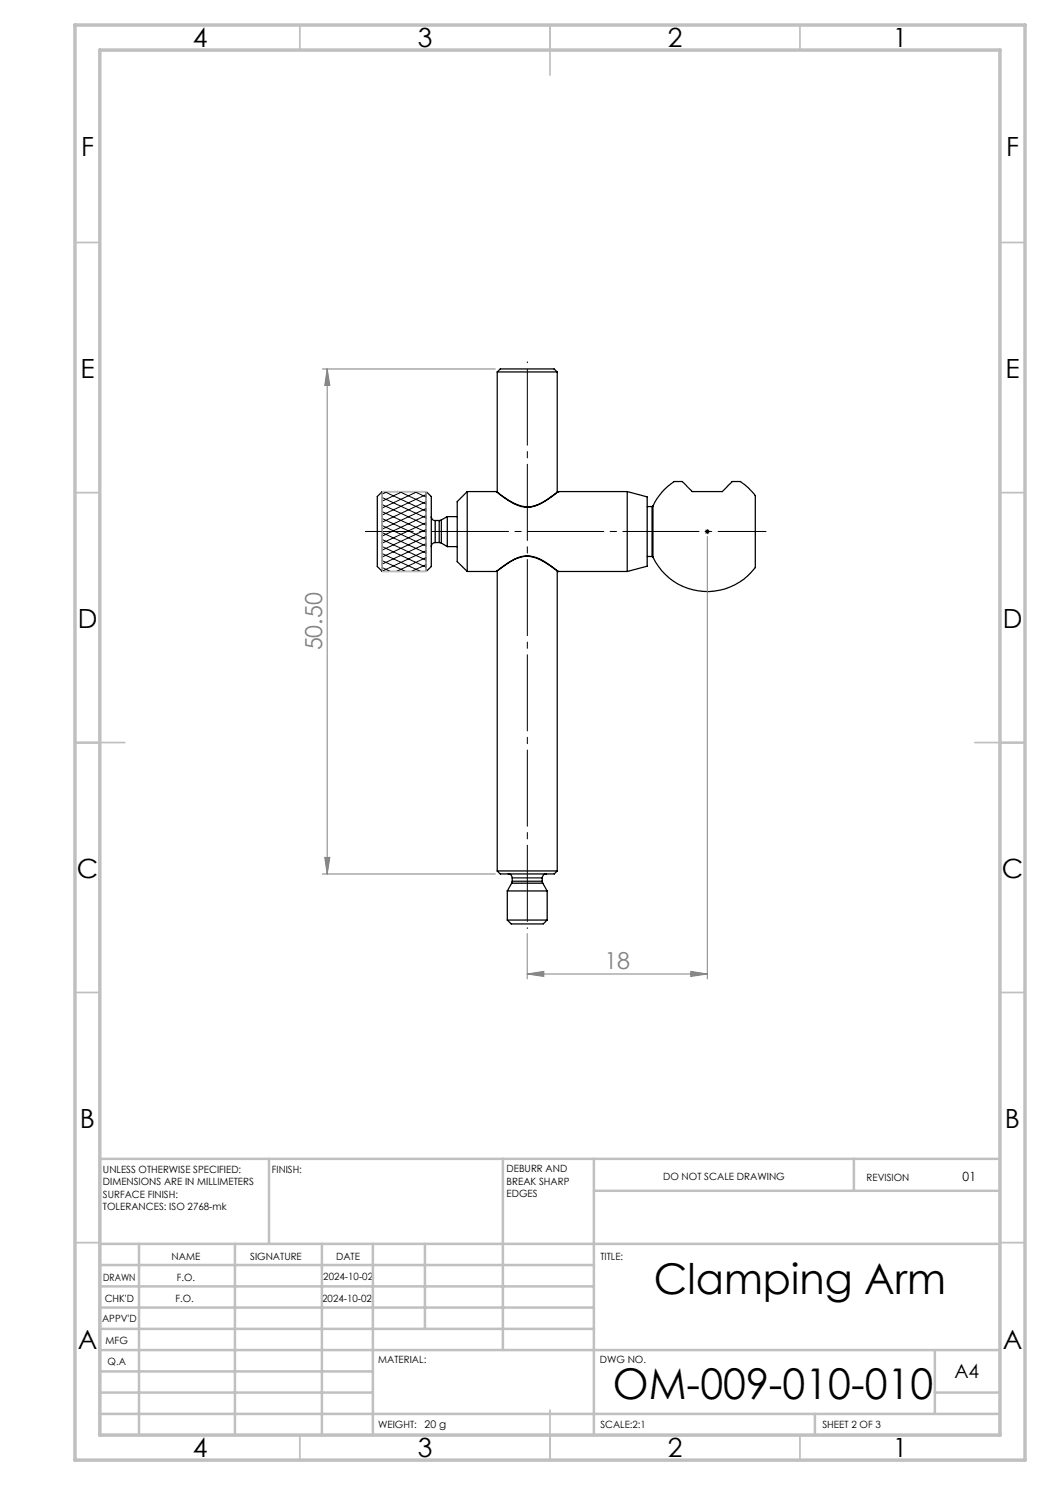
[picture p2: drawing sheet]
<svg xmlns="http://www.w3.org/2000/svg" width="210mm" height="297mm" viewBox="0 0 210 297" stroke-linecap="round" stroke-linejoin="round" font-family="sans-serif">
<g fill="none" stroke="#000" stroke-width=".25">
<path d="M99.4 74.4l.6-.6h10.8l.6 .6M99.4 74.4h12M99.4 74.4v24M111.4 74.4v24l.2-.1h13.8M76.4 98.3v16M76.4 98.3l-.9 1v14l.9 1M76.4 98.3h8.8M85.2 98.3v16M85.2 98.3l1.1 1v14l-1.1 1M93.5 98.3v16M93.5 98.3l-2.1 2v12l2.1 2M93.5 98.3h5.7"/>
<path d="M99.2 98.3h.1M99.2 98.3a17.4 17.4 0 0 0 5 3 5.8 5.8 0 0 0 4.8-1.1l2.6-1.8M99.3 98.3a24.1 24.1 0 0 0 4.6 2.8 6.2 6.2 0 0 0 6-1.5l1.6-1.2M111.6 98.4h.1M125.4 98.3v16M125.4 98.3l4 1.1v13.8l-4 1.1M76.4 114.3h8.8M86.3 103.3a.73 .73 0 0 0 .7 .8M87 108.5a.78 .78 0 0 0-.7 .8M87 104.1v4.4M87 108.5h.8M87 104.1h.8"/>
<path d="M87.8 108.5l.5 .1M87.8 104.1v4.4M88.3 104l-.5 .1M88.3 104v4.6M88.3 108.6l1.2 .7M89.5 103.3v6M89.5 103.3l-1.2 .7M89.5 109.3h1.9M89.5 103.3h1.9M93.5 114.3h5.8a17.8 17.8 0 0 1 5.1-3 6.5 6.5 0 0 1 5.5 1.7l1.7 1.3M99.3 114.3l.7-.5a9.9 9.9 0 0 1 5.6-2.5 10.7 10.7 0 0 1 5.5 2.6l.5 .4M99.4 114.2v60"/>
<path d="M111.4 114.2v60M111.6 114.3h.1M111.6 114.3h13.8M129.4 111.3h1M129.4 101.3h1M130.4 111.3l.2 .1M130.4 101.3v10M130.6 101.2a10.4 10.4 0 0 1 4.4-4.9h.2a2.06 2.06 0 0 1 2.3 1.1l.9 .9h6.1l.8-.9a2.17 2.17 0 0 1 2.6-1.1 7.7 7.7 0 0 1 2.8 2.4l.4 .4v14.3a11.9 11.9 0 0 1-20.5-2M130.6 101.2l-.2 .1M130.6 101.2v10.2M99.4 174.2h12M99.4 174.2l.6 .6h10.8l.6-.6"/>
<path d="M101.5 178.2h7.9M101.5 178.2v5.8M101.6 174.8a.78 .78 0 0 1 .8 .8M102.3 176.6h6.2M102.3 176.6l-.8 1.6M102.4 176.2l-.1 .4M102.4 175.6h6M102.4 176.2h6M102.4 175.6v.6M108.4 176.2l.1 .4M108.4 175.6v.6M108.5 176.6l.9 1.6"/>
<path d="M109.3 174.8a.78 .78 0 0 0-.9 .8M109.4 178.2v5.8M101.5 184l.7 .8h6.5l.7-.8M101.5 184h7.9"/>
</g>
<g fill="none" stroke="#000" stroke-width=".2">
<path d="M76.4 99.5l8.8 4.1M76.9 98.3l8.3 3.9M77.5 98.3l-1.1 .5M79.9 98.3l5.3 2.5M80.5 98.3l-4.1 1.9M82.9 98.3l2.3 1.1M83.5 98.3l-7.1 3.3M85.2 98.9l-8.8 4.1M76.4 113.5l1.7 .8M76.4 112.1l4.7 2.2M76.4 110.7l7.7 3.6M76.4 109.3l8.8 4.1"/>
<path d="M76.4 107.9l8.8 4.1M76.4 106.5l8.8 4.1M76.4 105.1l8.8 4.1M76.4 103.7l8.8 4.1M76.4 102.3l8.8 4.1M76.4 100.9l8.8 4.1M85.2 100.3l-8.8 4.1M85.2 101.7l-8.8 4.1M85.2 103.1l-8.8 4.1M85.2 104.5l-8.8 4.1M85.2 105.9l-8.8 4.1M85.2 107.3l-8.8 4.1"/>
<path d="M85.2 108.7l-8.8 4.1M85.2 110.1l-8.8 4.1M85.2 111.5l-5.9 2.8M85.2 112.9l-2.9 1.4M140.9 106.3h1.1M141.1 106l.7 .7M141.5 105.8v1M141.8 106l-.7 .7"/>
</g>
<path d="M64.5 73.8h34.6M65.4 73.8v101M65.4 73.8l.6 3.3h-1.1zM141.5 107.3v88.5M64.5 174.8h34.6M64.9 171.5h1.1l-.6 3.3zM105.4 194.8l3.4-.5v1zM105.4 186.7v9.1M105.4 194.8h36.1M138.1 194.3l3.4 .5-3.4 .5z" fill="none" stroke="#808080" stroke-width=".2"/>
<path d="M73.1 106.3h80.1" fill="none" stroke="#000" stroke-width=".2" stroke-dasharray="15.2 1.3 1.3 1.3" stroke-dashoffset="5.7"/>
<path d="M105.5 72.4v113.3" fill="none" stroke="#000" stroke-width=".2" stroke-dasharray="15.2 1.3 1.3 1.3" stroke-dashoffset="-1.4"/>
<path d="M76.4 98.3h8.8v16h-8.8z" fill="none" stroke="#c0c0c0" stroke-width=".2"/>
<g fill="none" stroke="#c0c0c0" stroke-width=".35">
<path d="M60 5v5M110 5v10M160 5v5M15 48.5h5M200 48.5h5M15 98.5h5M200 98.5h5M15 148.5h10M195 148.5h10M15 198.5h5M200 198.5h5M15 248.5h5"/>
<path d="M200 248.5h5M60 287v5M110 282v10M160 287v5"/>
</g>
<g fill="none" stroke="#c0c0c0" stroke-width=".5">
<path d="M53.8 231.8v17M100.6 231.8v38.2M118.8 231.8v55.2M118.8 238.2h81.2M170.8 231.8v6.4M200 231.8h-180v55.2M20 248.8h180M20 257.3h98.8M20 253h98.8M27.8 248.8v38.2M47 248.8v38.2M64.4 248.8v38.2"/>
<path d="M74.6 248.8v38.2M85 248.8v17M20 265.8h98.8M20 261.5h98.8M20 278.5h54.6M20 274.3h54.6M20 270h180M187 278.5h13M187 270v12.8M20 282.8h180M163 282.8v4.2"/>
</g>
<path d="M15 5h190v287h-190zM20 10h180v277h-180z" fill="none" stroke="#c0c0c0" stroke-width=".7"/>
<g fill="#808080">
<path d="M138.1 194.3l3.4 .5-3.4 .5zM105.4 194.8l3.4-.5v1z"/>
<path d="M64.9 171.5h1.1l-.6 3.3zM65.4 73.8l.6 3.3h-1.1z"/>
</g>
<g font-size="8.5">
<text x="130.8" y="258.8">Clamping Arm</text>
<text x="122.6" y="279.7">OM-009-010-010</text>
</g>
<g font-size="5.3">
<text x="38.5" y="9.5">4</text>
<text x="83.5" y="9.5">3</text>
<text x="133.6" y="9.5">2</text>
<text x="178.6" y="9.5">1</text>
<text x="16.2" y="31.3">F</text>
<text x="201.2" y="31.3">F</text>
<text x="16.1" y="75.5">E</text>
<text x="201.1" y="75.5">E</text>
<text x="15.5" y="125.5">D</text>
<text x="200.5" y="125.5">D</text>
<text x="15.4" y="175.5">C</text>
<text x="200.4" y="175.5">C</text>
<text x="16" y="225.5">B</text>
<text x="201" y="225.5">B</text>
<text x="15.5" y="269.8">A</text>
<text x="200.5" y="269.8">A</text>
<text x="38.5" y="291.5">4</text>
<text x="83.5" y="291.5">3</text>
<text x="133.6" y="291.5">2</text>
<text x="178.6" y="291.5">1</text>
</g>
<g font-size="4.7" fill="#808080">
<text x="64.5" y="130.1" transform="rotate(-90 64.5 130.1)">50.50</text>
<text x="120.9" y="193.8">18</text>
</g>
<text font-size="3.9" x="190.9" y="275.5">A4</text>
<text font-size="2.5" x="192.5" y="236.1">01</text>
<text font-size="2.1" x="84.9" y="285.6">20 g</text>
<g font-size="2">
<text x="20.6" y="234.6">UNLESS OTHERWISE SPECIFIED:</text>
<text x="20.6" y="237.1">DIMENSIONS ARE IN MILLIMETERS</text>
<text x="20.6" y="239.6">SURFACE FINISH:</text>
<text x="54.4" y="234.6">FINISH:</text>
<text x="101.3" y="234.5">DEBURR AND</text>
<text x="101.3" y="237">BREAK SHARP</text>
<text x="101.3" y="239.5">EDGES</text>
<text x="132.6" y="236">DO NOT SCALE DRAWING</text>
<text x="173.3" y="236.2">REVISION</text>
<text x="20.6" y="242.1">TOLERANCES: ISO 2768-mk</text>
<text x="34.3" y="252">NAME</text>
<text x="50" y="251.9">SIGNATURE</text>
<text x="67.2" y="251.9">DATE</text>
<text x="120.1" y="251.9">TITLE:</text>
<text x="20.6" y="256.1">DRAWN</text>
<text x="35.3" y="256.1">F.O.</text>
<text x="64.7" y="255.9">2024-10-02</text>
<text x="20.9" y="260.3">CHK'D</text>
<text x="35.1" y="260.3">F.O.</text>
<text x="64.4" y="260.3">2024-10-02</text>
<text x="20.4" y="264.4">APPV'D</text>
<text x="21.1" y="268.8">MFG</text>
<text x="21.5" y="273">Q.A</text>
<text x="75.6" y="272.5">MATERIAL:</text>
<text x="120" y="272.5">DWG NO.</text>
<text x="75.6" y="285.5">WEIGHT:</text>
<text x="120.1" y="285.6">SCALE:2:1</text>
<text x="164.5" y="285.6">SHEET 2 OF 3</text>
</g>
</svg>
